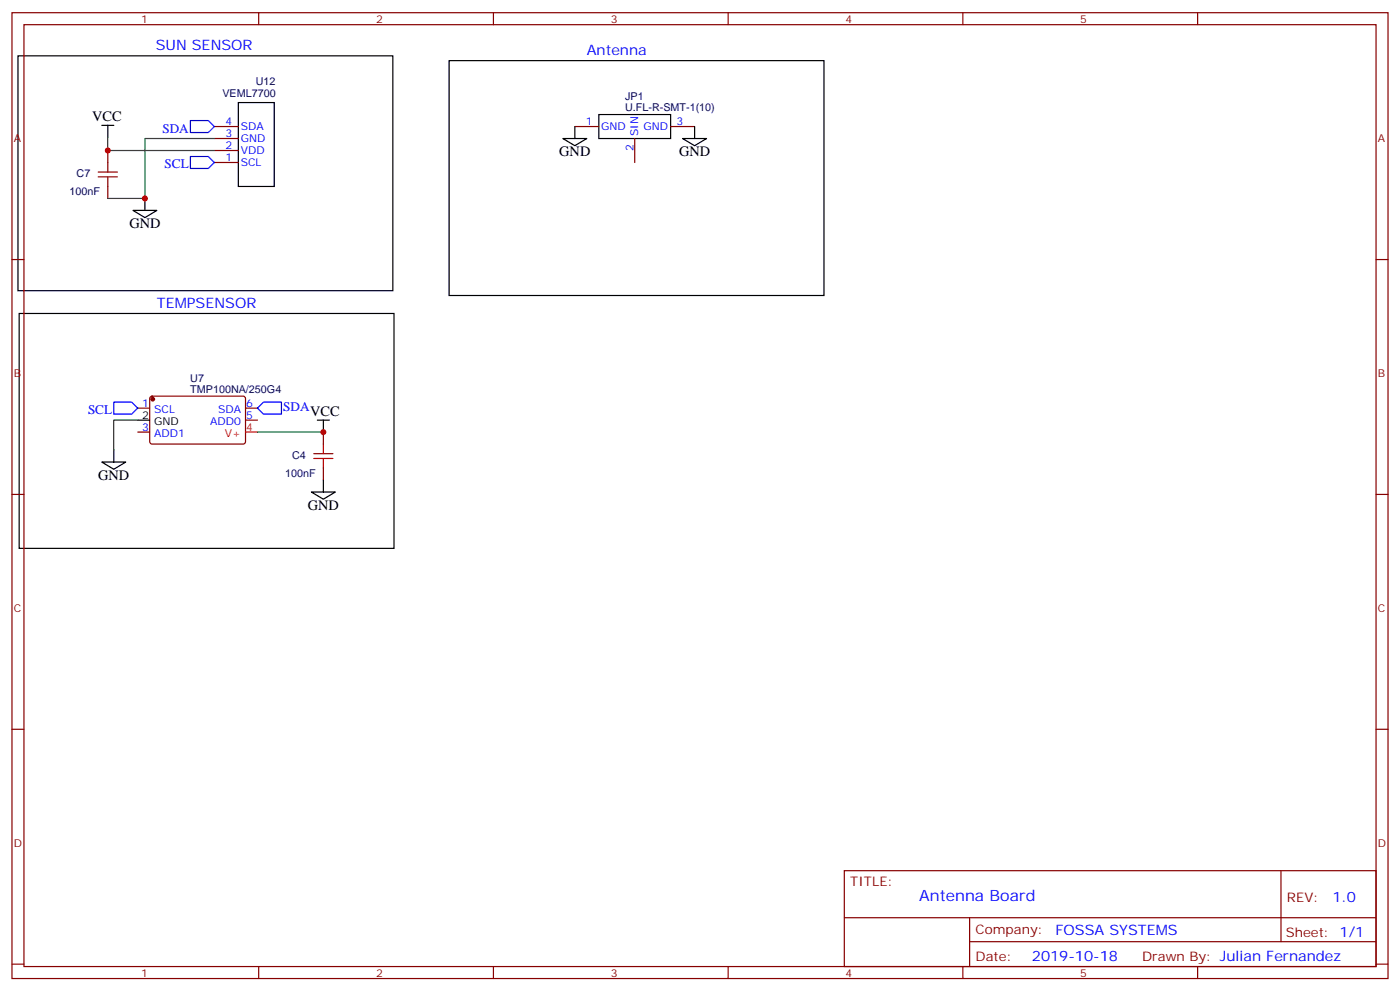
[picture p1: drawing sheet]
<svg xmlns="http://www.w3.org/2000/svg" width="412mm" height="292mm" viewBox="0 0 412 292" stroke-linecap="round" stroke-linejoin="round" font-family="sans-serif">
<g fill="none" stroke="#000" stroke-width=".35">
<path d="M5.3 16.4h110.4v69.2h-110.4zM132.3 17.9h110.4v69.1h-110.4zM30 36.9h3.5M31.7 36.9v3.5M70.2 30.2h10.6v24.7h-10.6zM169.3 37.3v3.5M176.4 33.7h21.2v7.1h-21.2zM204.6 37.3v3.5M42.7 58.4v3.5M165.8 40.8h7.1l-3.6 2.1zM201.1 40.8h7l-3.5 2.1zM39.2 61.9h7l-3.5 2.2z"/>
<path d="M5.6 92.3h110.5v69.1h-110.5zM30 136h7l-3.5 2.1zM33.5 132.5v3.5M40.6 123.7h3.5M93.5 123.7h3.5M95.2 123.7v3.5M91.7 144.9h7.1l-3.6 2.1zM95.2 141.3v3.6"/>
</g>
<g fill="none" stroke="#870000" stroke-width=".35">
<path d="M3.5 3.7h405.4v284.4h-405.4zM7.1 7.3h398.2v277.3h-398.2zM76.2 3.7v3.6M145.3 3.7v3.6M214.5 3.7v3.6M283.6 3.7v3.6M352.8 3.7v3.6M63.1 37.3h7.1M169.3 37.3h7.1M197.6 37.3h7M31.7 44.3v3.5M31.7 54.9v3.5"/>
<path d="M63.1 40.8h7.1M63.1 44.3h7.1M63.1 47.8h7.1M187 40.8v7M3.5 76.4h3.6M405.3 76.4h3.6M44.3 116.8l.5-.2 27.1 .1 .4 .6v13l-.7 .4h-27.1l-.4-.7v-12.7zM40.6 120.2h3.5M40.6 127.2h3.5M72.3 120.2h3.5M72.3 123.7h3.5M95.2 127.2v3.5"/>
<path d="M95.2 137.8v3.5M3.5 145.6h3.6M405.3 145.6h3.6M3.5 214.7h3.6M405.3 214.7h3.6M248.7 256.3h156.6v28.3h-156.6zM377.3 256.4v20.8M248.7 270.2h156.5M285.6 277.2h119.6M285.6 270.2v14.1M3.5 283.8h3.6M76.2 284.6v3.5"/>
<path d="M145.3 284.6v3.5M214.5 284.6v3.5M283.6 284.6v3.5M352.8 284.6v3.5M405.3 283.8h3.6"/>
</g>
<circle cx="45" cy="117.5" r=".53" fill="#870000" stroke="#870000" stroke-width=".35"/>
<path d="M72.3 127.2h3.5" fill="none" stroke="#f00" stroke-width=".35"/>
<path d="M28.9 52.1h5.7M28.9 50.7h5.7M31.7 47.8v2.9M31.7 52.1v2.8M92.4 135h5.7M92.4 133.6h5.7M95.2 130.7v2.9M95.2 135v2.8" fill="none" stroke="#a10000" stroke-width=".35"/>
<path d="M56.1 35.5h5.3l1.7 1.8-1.7 1.7h-5.3zM56.1 46.1h5.3l1.7 1.7-1.7 1.8h-5.3zM33.5 118.4h5.3l1.8 1.8-1.8 1.7h-5.3zM75.8 120.2l1.8-1.8h5.3v3.5h-5.3z" fill="none" stroke="#00f" stroke-width=".35"/>
<path d="M31.7 40.4v3.9h31.4M63.1 40.8h-20.4v17.6h-11M40.6 123.7h-7.1v8.8M75.8 127.2h19.4" fill="none" stroke="#008700" stroke-width=".35"/>
<g fill="#c00">
<circle cx="42.7" cy="58.4" r=".88"/>
<circle cx="31.8" cy="44.3" r=".88"/>
<circle cx="95.3" cy="127.2" r=".88"/>
</g>
<text font-size="4.6" fill="#00f" x="270.8" y="265.4">Antenna Board</text>
<g font-size="4.2" fill="#00f">
<text x="45.9" y="14.8">SUN SENSOR</text>
<text x="172.9" y="16.1">Antenna</text>
<text x="46.2" y="90.6">TEMPSENSOR</text>
<text x="392.5" y="265.6">1.0</text>
<text x="310.9" y="275.2">FOSSA SYSTEMS</text>
<text x="304" y="283">2019-10-18</text>
</g>
<g font-size="4.2">
<text x="27.2" y="35.8">VCC</text>
<text x="164.7" y="46.1">GND</text>
<text x="200" y="46.1">GND</text>
<text x="38.1" y="67.2">GND</text>
<text x="91.4" y="122.5">VCC</text>
<text x="28.9" y="141.3">GND</text>
<text x="90.7" y="150.1">GND</text>
</g>
<g font-size="3.9" fill="#00f">
<text x="47.8" y="39">SDA</text>
<text x="48.5" y="49.6">SCL</text>
<text x="25.9" y="121.9">SCL</text>
<text x="83.4" y="120.9">SDA</text>
</g>
<g font-size="3.9" fill="#800">
<text x="250.5" y="260.9">TITLE:</text>
<text x="379.1" y="265.6">REV:</text>
<text x="287.4" y="275.1">Company:</text>
<text x="378.7" y="275.7">Sheet: 1/1</text>
<text x="287.4" y="282.8">Date:</text>
<text x="336.4" y="282.9">Drawn By: Julian Fernandez</text>
</g>
<g font-size="3.2" fill="#800">
<text x="41.6" y="6.7">1</text>
<text x="110.8" y="6.7">2</text>
<text x="179.9" y="6.7">3</text>
<text x="249.1" y="6.7">4</text>
<text x="318.2" y="6.7">5</text>
<text x="4.1" y="41.8">A</text>
<text x="405.9" y="41.8">A</text>
<text x="4.1" y="111">B</text>
<text x="405.9" y="111">B</text>
<text x="4.1" y="180.1">C</text>
<text x="405.9" y="180.1">C</text>
<text x="4.1" y="249.3">D</text>
<text x="405.9" y="249.3">D</text>
<text x="41.6" y="287.5">1</text>
<text x="110.8" y="287.5">2</text>
<text x="179.9" y="287.5">3</text>
<text x="249.1" y="287.5">4</text>
<text x="318.2" y="287.5">5</text>
</g>
<g font-size="3.2" fill="#000080">
<text x="65.5" y="28.6">VEML7700</text>
<text x="75.4" y="25">U12</text>
<text x="184.1" y="29.3">JP1</text>
<text x="184.1" y="32.7">U.FL-R-SMT-1(10)</text>
<text x="22.6" y="52.2">C7</text>
<text x="20.5" y="57.5">100nF</text>
<text x="56.1" y="112.5">U7</text>
<text x="56.1" y="115.6">TMP100NA/250G4</text>
<text x="86.1" y="135.1">C4</text>
<text x="84" y="140.4">100nF</text>
</g>
<g font-size="3.2" fill="#00f">
<text x="66.4" y="36.9">4</text>
<text x="66.4" y="40.4">3</text>
<text x="70.9" y="38.3">SDA</text>
<text x="70.9" y="41.8">GND</text>
<text x="172.6" y="36.9">1</text>
<text x="177.1" y="38.3">GND</text>
<text x="188" y="40.1" transform="rotate(-90 188 40.1)">SIN</text>
<text x="189.6" y="38.3">GND</text>
<text x="199.3" y="36.9">3</text>
<text x="66.4" y="44">2</text>
<text x="66.4" y="47.5">1</text>
<text x="70.9" y="45.4">VDD</text>
<text x="186.6" y="44.6" transform="rotate(-90 186.6 44.6)">2</text>
<text x="70.9" y="48.9">SCL</text>
<text x="41.9" y="119.8">1</text>
<text x="72.5" y="119.8">6</text>
<text x="45.4" y="121.6">SCL</text>
<text x="61.9" y="125.1">ADD0</text>
<text x="64.2" y="121.6">SDA</text>
<text x="72.5" y="123.3">5</text>
<text x="41.9" y="126.9">3</text>
<text x="45.4" y="128.6">ADD1</text>
</g>
<g font-size="3.2">
<text x="41.9" y="123.3">2</text>
<text x="45.4" y="125.1">GND</text>
</g>
<g font-size="3.2" fill="#f00">
<text x="66.2" y="128.6">V+</text>
<text x="72.5" y="126.9">4</text>
</g>
</svg>
